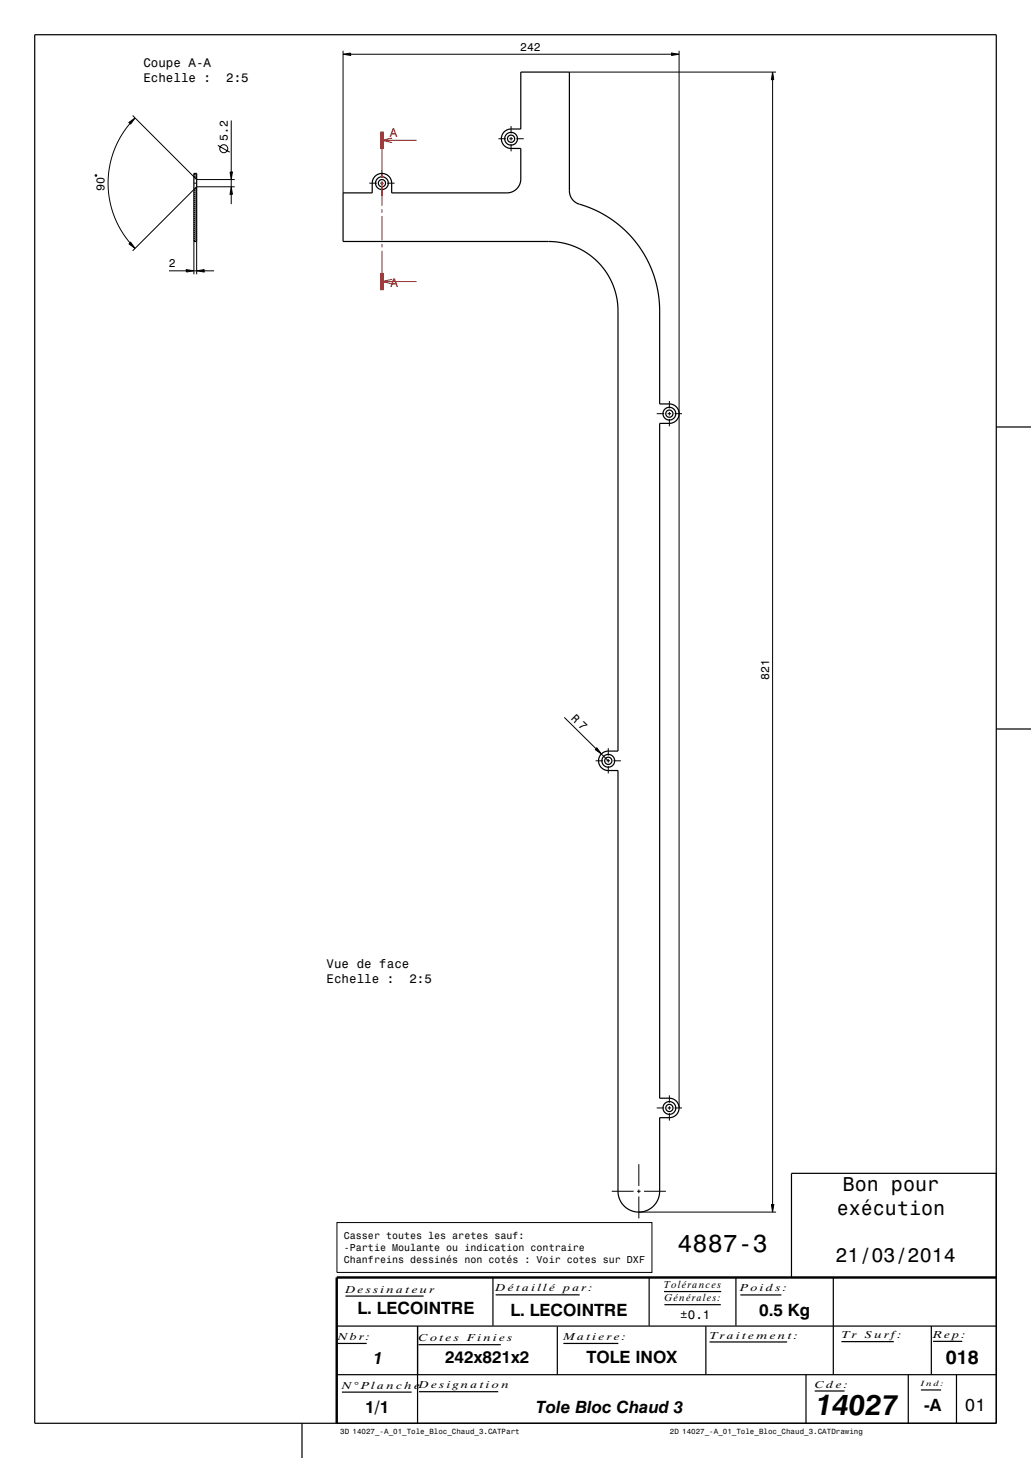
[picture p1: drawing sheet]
<svg xmlns="http://www.w3.org/2000/svg" width="297mm" height="420mm" viewBox="0 0 297 420" stroke-linecap="round" stroke-linejoin="round" font-family="sans-serif">
<g fill="none" stroke="#000" stroke-width=".29">
<path d="M98.8 15.6l2.2-.3v.7zM98.8 14.6v41M101 15.6h92.5M193.5 15.3l2.1 .3-2.1 .4zM195.6 14.6v304.6M37.1 35.3l1.8-1.3-1.3 1.8zM37.4 35.6l-2.6 3.6-2 4.3-1.3 4.6-.4 4.5 .4 4.7 1.3 4.6 2 4.3 2.6 3.7M38.2 33.3l17.7 17.6M66.6 34.7v14.9M143.6 40h2.1M146.7 40h1M147.2 36.3v2.2"/>
<path d="M147.2 39.5v1M148.7 40h2.2M164 20.8h59.6M222.6 20.8l.3 2.1h-.7zM222.6 22.9v324.1M27.4 50.5l.3-.2 .2 .3-.3 .2zM55.8 52.8h.9M55.9 54.7l.8 .5M55.9 55.3l.8 .5M55.9 55.9l.8 .5M55.9 56.5l.8 .4M55.9 57l.8 .5"/>
<path d="M55.9 57.6l.8 .5M55.9 58.2l.8 .5M55.9 58.8l.8 .4M55.9 59.4l.8 .4M55.9 59.9l.8 .5M55.9 50.1l.8 .5M55.9 50.7l.8 .5M55.9 54.6l-17.7 17.7M56.1 54.3l.6 .3M56.5 54h.2M56.6 50h.1M56.7 53.8h10.9"/>
<path d="M56.7 51.7h10.9M62.7 41.9l3.5 1.9M66.3 49.6h.7l-.4 2.1zM66.6 53.8l.4 2.2h-.7zM66.6 51.7v2.1M66.6 56v2.8M106.4 52.8h2.1M109.5 52.8h1M110 49.1v2.2M110 52.3v1M110 54.3v2.1M111.5 52.8h2.2"/>
<path d="M147.2 41.5v2.1M37.6 69.8l1.3 1.7-1.8-1.2zM48.7 78h5M53.7 77.7l2.2 .3-2.2 .4zM55.9 60.5l.8 .5M55.9 61.1l.8 .4M55.9 61.7l.8 .4M55.9 62.2l.8 .5M55.9 62.8l.8 .5M55.9 63.4l.8 .5M55.9 64l.8 .4M55.9 64.6l.8 .4"/>
<path d="M55.9 65.1l.8 .5M55.9 65.7l.8 .5M55.9 66.3l.8 .4M55.9 66.9l.8 .4M55.9 67.4l.8 .5M55.9 68l.8 .5M55.9 68.6l.8 .5M55.9 69.2l.6 .4M55.9 69.6v9.4M55.9 78h.8M56.7 78l2.1-.3v.7zM56.7 69.6v9.4"/>
<path d="M58.8 78h2.9M189.2 119.2h2.1M192.3 119.2h1M192.8 115.5v2.2M192.8 118.7v1M194.3 119.2h2.2M192.8 120.7v2.1M162.6 206.7l9.1 9M171.6 219.2h2.1M171.9 215.4l1.3 1.8-1.8-1.3zM173.2 217.2l2 2M174.7 219.2h1"/>
<path d="M175.2 215.5v2.2M175.2 218.7v1M176.7 219.2h2.2M175.2 220.7v2.1M189.2 319.2h2.1M192.3 319.2h1M192.8 315.5v2.2M192.8 318.7v1M194.3 319.2h2.2M184 335.4v6.3M192.8 320.7v2.1M97.1 352.2h90.7v14.3h-90.7z"/>
<path d="M176.2 343.2h6.3M183.5 343.2h1M184 349.2h39.6M184 342.7v1M184 344.7v6.3M185.5 343.2h6.3M222.2 347h.7l-.3 2.2z"/>
<circle cx="64.5" cy="42.8" r="1.15"/>
</g>
<g fill="none" stroke="#000" stroke-width=".35">
<path d="M10 10h277v400h-277zM55.9 50h.8v19.6h-.8zM55.9 50.9l.8 .8M56.7 53.8l-.8 .8M98.8 55.6h8.4v-2.8a2.8 2.8 0 0 1 2.8-2.8 2.8 2.8 0 0 1 2.8 2.8v2.8h33.2a4 4 0 0 0 4-4v-8.8h-2.8a2.8 2.8 0 0 1-2.8-2.8 2.8 2.8 0 0 1 2.8-2.8h2.8v-16.4h14v34.2a4.4 4.4 0 0 0 4.1 4.2l3.3 1.3 2.6 1.4 2.8 1.7 2.9 2.4 2.1 2.1 2.2 2.7 1.7 2.8 1.6 3.1 1.9 5.4 .8 5.5v28.8h2.8a2.8 2.8 0 0 1 2.8 2.8 2.8 2.8 0 0 1-2.8 2.8h-2.8v194.4h2.9a2.8 2.8 0 0 1 2.7 2.8 2.8 2.8 0 0 1-2.8 2.8h-2.8v21.2a6 6 0 0 1-6 6 6 6 0 0 1-6-6v-121.2h-2.8a2.8 2.8 0 0 1-2.8-2.8 2.8 2.8 0 0 1 2.8-2.8h2.8v-127.1l-.5-4.4-1.5-4-1.2-2.2-1.5-2-1.5-1.7-2.1-1.7-4-2.2-2.3-.8-2.5-.5-2.7-.2h-59.4zM287 123h10M287 210h10M287 338h-59v30M99.5 373.4h22.5M142 368v13.9M142.8 373h24.2M187 368v13.9"/>
<path d="M191.3 372.1h16.5M191.4 375.8h16.2M212 367.9v14M213.3 373h11.8M240.1 368v28M97 382h190M97 396h190M97.3 387h8.3M120.3 382v28M120.6 387.4h23.7M160.5 382.1v13.9M162.3 387h15.8"/>
<path d="M203.3 382.1v13.9M204.4 386.6h22.4M232.2 396v14M242.4 386.5h15.1M261.6 396v14M268.3 382v14M268.8 386.4h8.4M275.5 396v14M87 410v10M98.5 401h20.1M120.7 400.9h22.8M234.7 400.7h8.6"/>
<path d="M265.3 400.4h5.8"/>
<circle cx="147.2" cy="40" r="1.84"/>
<circle cx="147.2" cy="40" r="1.04"/>
<circle cx="110" cy="52.8" r="1.84"/>
<circle cx="110" cy="52.8" r="1.04"/>
<circle cx="192.8" cy="119.2" r="1.84"/>
<circle cx="192.8" cy="119.2" r="1.04"/>
<circle cx="175.2" cy="219.2" r="1.84"/>
<circle cx="175.2" cy="219.2" r="1.04"/>
<circle cx="192.8" cy="319.2" r="1.84"/>
<circle cx="192.8" cy="319.2" r="1.04"/>
</g>
<path d="M287 368h-190v42" fill="none" stroke="#000" stroke-width=".7" stroke-linecap="butt"/>
<path d="M110 37.9v5M110 78.6v5" fill="none" stroke="#f00" stroke-width="1" stroke-linecap="butt"/>
<path d="M113 39.8l-3 .6 3 .7M110 42.9v6.4M110 50.3v1M110 52.3v7M110 40.4h10M110 60.3v1M110 62.3v7M110 70.3v1M110 72.3v6.3M110 81.1h10M113 80.5l-3 .6 3 .7" fill="none" stroke="#f00" stroke-width=".29"/>
<g fill="#000">
<path d="M98.8 15.6l2.2-.3v.7z" fill-rule="evenodd"/>
<path d="M193.5 15.3l2.1 .3-2.1 .4z" fill-rule="evenodd"/>
<path d="M37.1 35.3l1.8-1.3-1.3 1.8z" fill-rule="evenodd"/>
<path d="M222.6 20.8l.3 2.1h-.7z" fill-rule="evenodd"/>
<path d="M66.3 49.6h.7l-.4 2.1z" fill-rule="evenodd"/>
<path d="M66.6 53.8l.4 2.2h-.7z" fill-rule="evenodd"/>
<path d="M37.6 69.8l1.3 1.7-1.8-1.2z" fill-rule="evenodd"/>
<path d="M53.7 77.7l2.2 .3-2.2 .4z" fill-rule="evenodd"/>
<path d="M56.7 78l2.1-.3v.7z" fill-rule="evenodd"/>
<path d="M171.9 215.4l1.3 1.8-1.8-1.3z" fill-rule="evenodd"/>
<path d="M222.2 347h.7l-.3 2.2z" fill-rule="evenodd"/>
</g>
<text font-size="8.3" x="235.1" y="407.7">14027</text>
<text font-size="7.2" x="195.2" y="360.8">4887-3</text>
<g font-size="5.8">
<text x="242.8" y="343.2">Bon pour</text>
<text x="241" y="350.1">exécution</text>
<text x="240.6" y="363.6">21/03/2014</text>
</g>
<text font-size="5.6" x="272.5" y="392.9">018</text>
<text font-size="5" x="277.9" y="406.4">01</text>
<g font-size="4.9">
<text x="103" y="378.6">L. LECOINTRE</text>
<text x="147" y="379">L. LECOINTRE</text>
<text x="218.7" y="379">0.5 Kg</text>
<text x="107.6" y="393">1</text>
<text x="128.2" y="392.7">242x821x2</text>
<text x="168.9" y="392.7">TOLE INOX</text>
<text x="105.2" y="406.9">1/1</text>
<text x="154.5" y="407">Tole Bloc Chaud 3</text>
<text x="266.3" y="406.4">-A</text>
</g>
<g font-size="3.6">
<text x="41.3" y="19.3">Coupe A-A</text>
<text x="41.3" y="23.6">Echelle :</text>
<text x="65.2" y="23.6">2:5</text>
<text x="94.1" y="278.7">Vue de face</text>
<text x="94.1" y="283">Echelle :</text>
<text x="117.9" y="283">2:5</text>
<text x="196" y="380">±0.1</text>
</g>
<g font-size="3.6" fill="#f00">
<text x="112.3" y="39.4">A</text>
<text x="112.5" y="82.7">A</text>
</g>
<g font-size="3.3">
<text x="149.8" y="14.6">242</text>
<text x="65.6" y="40.7" transform="rotate(-90 65.6 40.7)">5.2</text>
<text x="30.1" y="55.1" transform="rotate(-89 30.1 55.1)">90</text>
<text x="48.7" y="77">2</text>
<text x="221.6" y="195.9" transform="rotate(-90 221.6 195.9)">821</text>
<text x="164.3" y="207" transform="rotate(45 164.3 207)">R 7</text>
</g>
<g font-size="2.9">
<text x="99.1" y="357">Casser toutes les aretes sauf:</text>
<text x="99.1" y="360.4">-Partie Moulante ou indication contraire</text>
<text x="99.1" y="363.9">Chanfreins dessinés non cotés : Voir cotes sur DXF</text>
<text x="191.3" y="371.1">Tolérances</text>
<text x="99.5" y="372.4">D e s s i n a t e u r</text>
<text x="142.8" y="372">D é t a i l l é</text>
<text x="162.3" y="372">pa r :</text>
<text x="191.4" y="374.8">Générales:</text>
<text x="213.3" y="372">Po i d s :</text>
<text x="97.3" y="386">Nb r :</text>
<text x="120.6" y="386.4">C o t e s</text>
<text x="134.6" y="386.4">Fi n i e s</text>
<text x="162.3" y="386">Ma t i e r e :</text>
<text x="204.4" y="385.6">Tr a i t e m e n t :</text>
<text x="242.4" y="385.5">Tr</text>
<text x="249.2" y="385.5">S u r f:</text>
<text x="268.8" y="385.4">R e p:</text>
<text x="98.5" y="400">N° Pl a n c h e</text>
<text x="120.7" y="399.9">D e s i gn a t i o n</text>
<text x="234.7" y="399.7">C d e :</text>
</g>
<g font-size="2.2">
<text x="265.3" y="399.4">In d :</text>
<text x="98" y="413.1">3D 14027_-A_01_Tole_Bloc_Chaud_3.CATPart</text>
<text x="193" y="413.1">2D 14027_-A_01_Tole_Bloc_Chaud_3.CATDrawing</text>
</g>
</svg>
